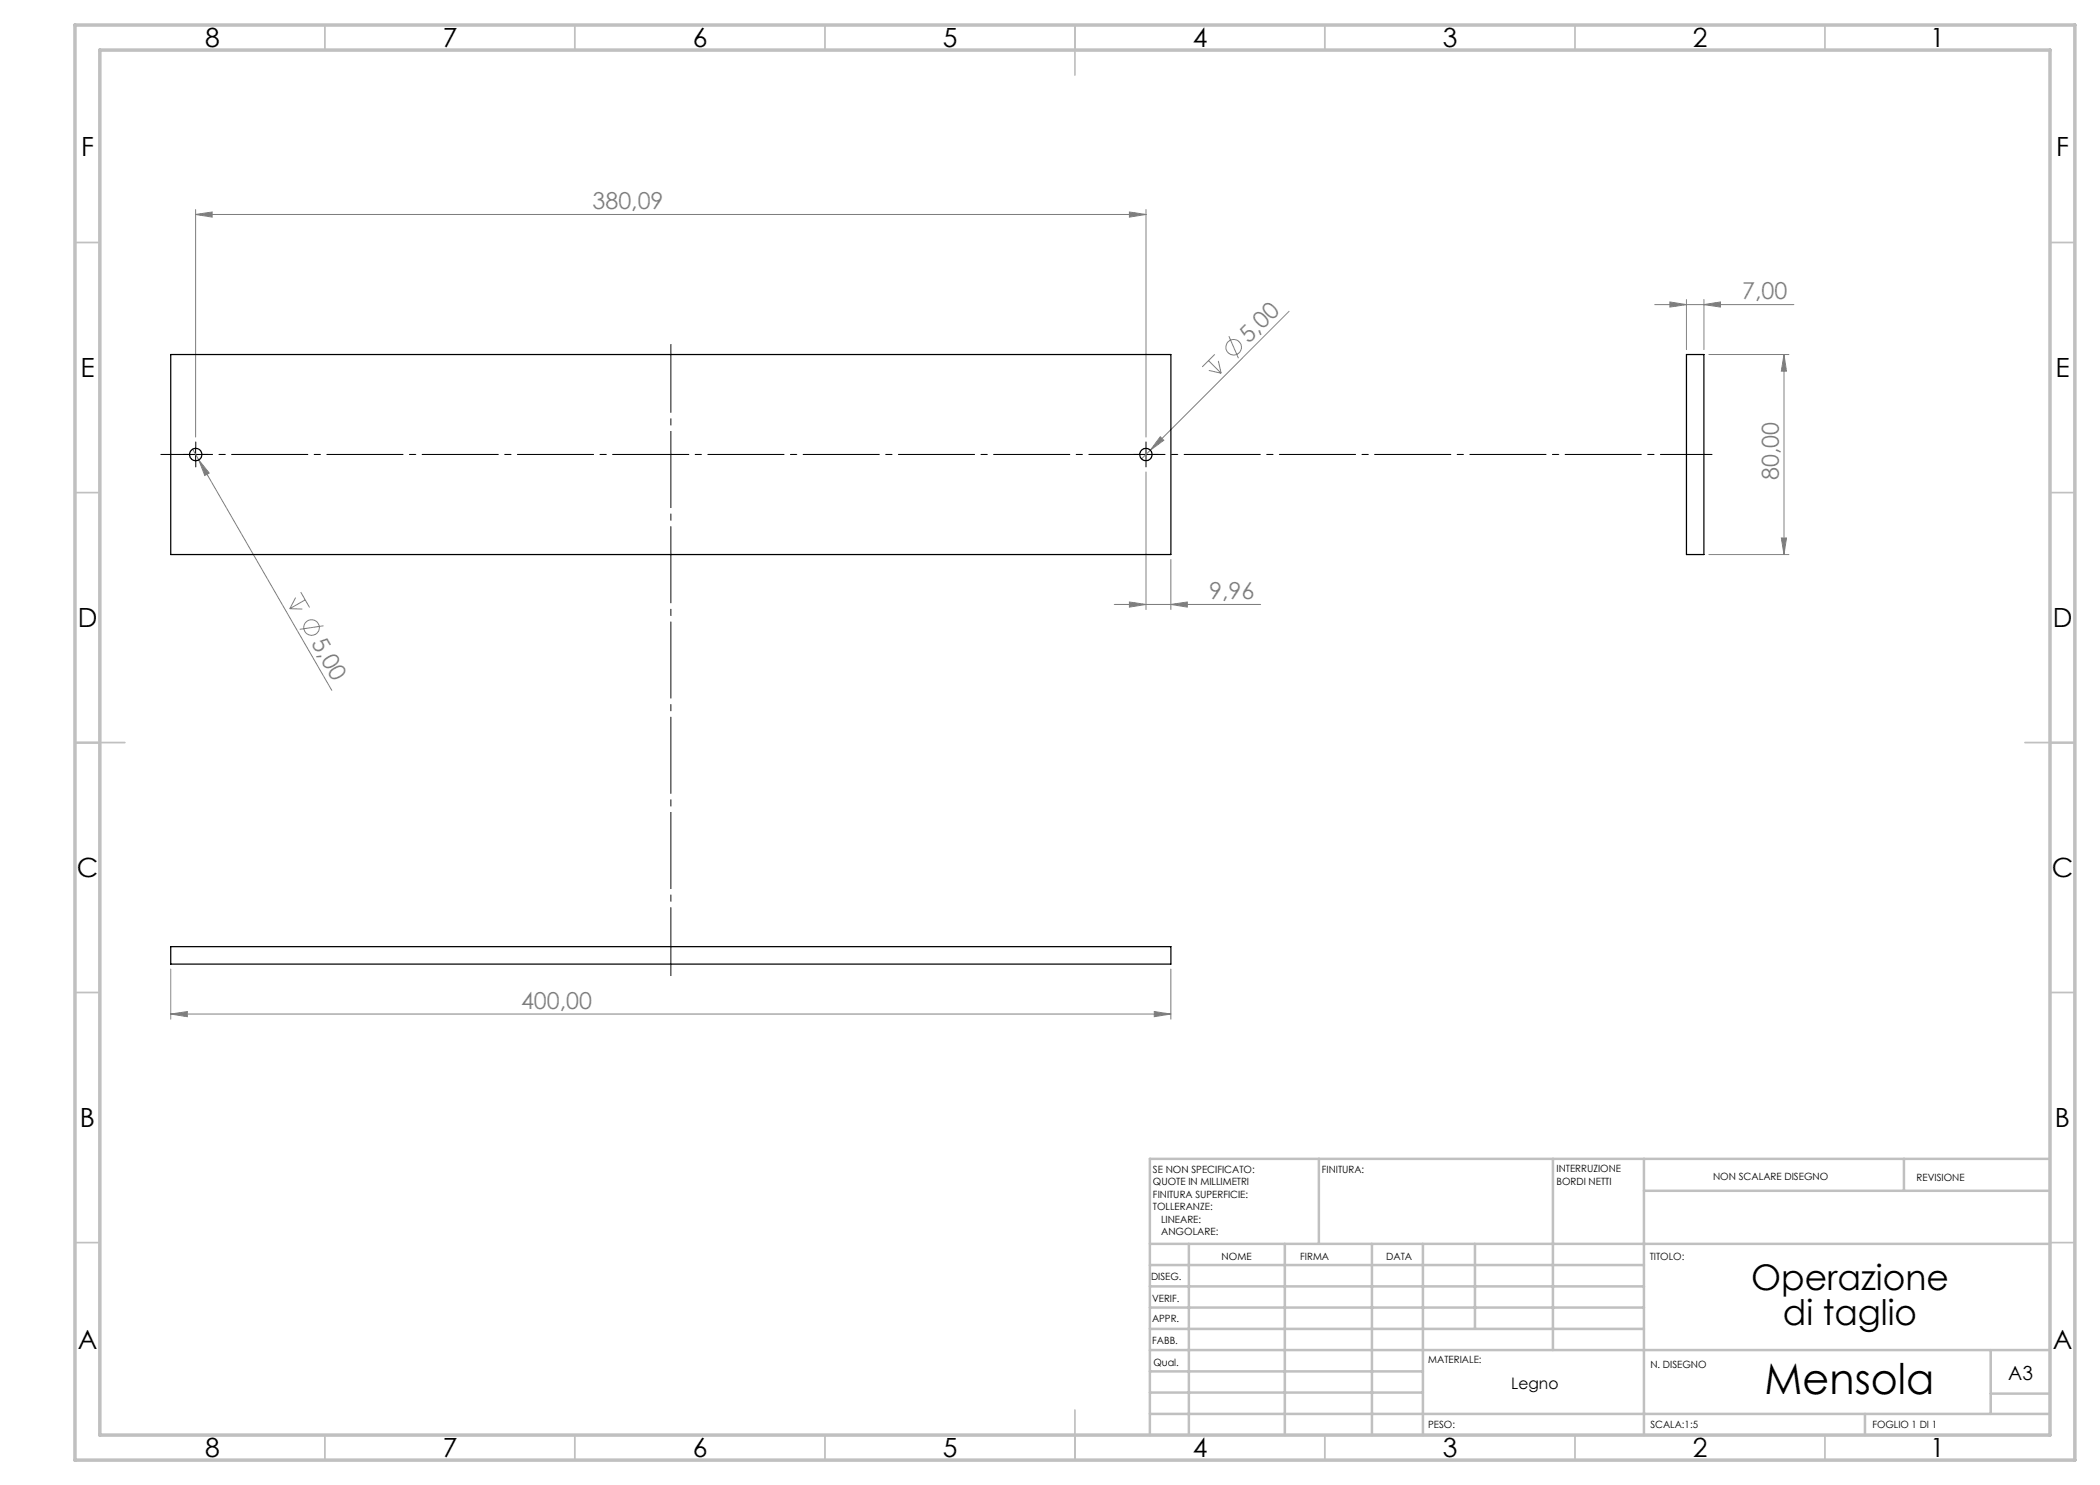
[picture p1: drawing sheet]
<svg xmlns="http://www.w3.org/2000/svg" width="420mm" height="297mm" viewBox="0 0 420 297" stroke-linecap="round" stroke-linejoin="round" font-family="sans-serif">
<g fill="none" stroke="#808080" stroke-width=".2">
<path d="M39.1 42.9l3.3-.5v1zM39.1 41.9v45.5M39.1 42.9h190.1M225.9 42.4l3.3 .5-3.3 .5zM229.2 41.9v45.5M337.3 59.9v10M340.8 59.9v10M241.7 72.1l2.5 2.5M241.8 74.1l2.4 .5M243 70.9l-2.5 2.5M243.7 72.2l.5 2.4M245.8 67.2l1.9 4.4"/>
<path d="M257.8 62.3l-27.7 27.7M330.9 60.9h27.9M334 60.4l3.3 .5-3.3 .5zM340.8 60.9l3.3-.5v1zM341.8 70.9h16M356.8 70.9v40M356.8 70.9l.5 3.3h-1zM38.5 89.8l1.3 2.2M39.8 92l2 2.6-.8 .5zM39.8 92l26.6 46.1M229.2 94.4v27.5M230.1 90l-1.8 1.8"/>
<path d="M232.1 87.3l.7 .7-2.7 2zM59.1 119.5l-1.1 2.2M60.1 118.4l1.8 3.1M61 120l-3 1.7M234.2 111.9v10M341.8 110.9h16M356.3 107.6h1l-.5 3.3zM58 121.7l2.5 .1M64.7 125.2l-4.8 .7M222.8 120.9h29.3M225.9 120.4l3.3 .5-3.3 .5zM234.2 120.9l3.3-.5v1z"/>
<path d="M34.1 193.8v10M234.2 193.8v10M34.1 202.8l3.4-.5v1zM34.1 202.8h200.1M230.9 202.3l3.3 .5-3.3 .5z"/>
<circle cx="246.7" cy="69.5" r="1.55"/>
<circle cx="62.3" cy="125.5" r="1.56"/>
</g>
<path d="M32.2 90.9h310.2" fill="none" stroke="#000" stroke-width=".2" stroke-dasharray="15.2 1.3 1.3 1.3" stroke-dashoffset="4.9"/>
<path d="M134.2 68.9v126.2" fill="none" stroke="#000" stroke-width=".2" stroke-dasharray="15.2 1.3 1.3 1.3" stroke-dashoffset="1.7"/>
<path d="M37.9 90.9h-1.2M39.2 89.6v-1.2M39.2 92.1v1.3M40.4 90.9h1.3M227.9 90.9h-1.2M229.2 89.6v-1.2M229.2 92.1v1.3M230.4 90.9h1.3" fill="none" stroke="#000" stroke-width=".2" stroke-dasharray="15.2 1.3 1.3 1.3"/>
<path d="M37.9 90.9h2.5M39.1 89.7v2.4M227.9 90.9h2.5M229.2 89.7v2.4" fill="none" stroke="#000" stroke-width=".2"/>
<g fill="none" stroke="#c0c0c0" stroke-width=".35">
<path d="M65 5v5M115 5v5M165 5v5M215 5v10M265 5v5M315 5v5M365 5v5M15 48.5h5M410 48.5h5M15 98.5h5M410 98.5h5M15 148.5h10"/>
<path d="M405 148.5h10M15 198.5h5M410 198.5h5M15 248.5h5M410 248.5h5M65 287v5M115 287v5M165 287v5M215 282v10M265 287v5M315 287v5M365 287v5"/>
</g>
<g fill="none" stroke="#c0c0c0" stroke-width=".5">
<path d="M263.8 231.8v17M310.6 231.8v38.2M328.8 231.8v55.2M328.8 238.2h81.2M380.8 231.8v6.4M410 231.8h-180v55.2M230 248.8h180M230 257.3h98.8M230 253h98.8M237.8 248.8v38.2M257 248.8v38.2M274.4 248.8v38.2"/>
<path d="M284.6 248.8v38.2M295 248.8v17M230 265.8h98.8M230 261.5h98.8M230 278.5h54.6M230 274.3h54.6M230 270h180M398.1 270v12.8M398.1 278.7h11.9M230 282.8h180M373 282.8v4.2"/>
</g>
<path d="M15 5h400v287h-400zM20 10h390v277h-390z" fill="none" stroke="#c0c0c0" stroke-width=".7"/>
<g fill="#808080">
<path d="M232.1 87.3l.7 .7-2.7 2z"/>
<path d="M39.8 92l2 2.6-.8 .5z"/>
<path d="M340.8 60.9l3.3-.5v1zM334 60.4l3.3 .5-3.3 .5z"/>
<path d="M39.1 42.9l3.3-.5v1zM225.9 42.4l3.3 .5-3.3 .5zM225.9 120.4l3.3 .5-3.3 .5zM234.2 120.9l3.3-.5v1z"/>
<path d="M230.9 202.3l3.3 .5-3.3 .5zM34.1 202.8l3.4-.5v1z"/>
<path d="M356.8 70.9l.5 3.3h-1zM356.3 107.6h1l-.5 3.3z"/>
</g>
<g fill="none" stroke="#000" stroke-width=".25">
<path d="M34.1 70.9h200.1v40h-200.1zM337.3 70.9h3.5v40h-3.5zM34.1 189.3h200.1v3.5h-200.1z"/>
<circle cx="39.1" cy="90.9" r="1.24"/>
<circle cx="229.2" cy="90.9" r="1.24"/>
</g>
<text font-size="8.5" x="352.9" y="278.7">Mensola</text>
<g font-size="7.1">
<text x="350.2" y="258">Operazione</text>
<text x="356.6" y="265.1">di taglio</text>
</g>
<g font-size="5.3">
<text x="41" y="9.5">8</text>
<text x="88.5" y="9.5">7</text>
<text x="138.5" y="9.5">6</text>
<text x="188.5" y="9.5">5</text>
<text x="238.5" y="9.5">4</text>
<text x="288.5" y="9.5">3</text>
<text x="338.5" y="9.5">2</text>
<text x="386" y="9.5">1</text>
<text x="16.2" y="31.2">F</text>
<text x="411.2" y="31.2">F</text>
<text x="16.1" y="75.5">E</text>
<text x="411.1" y="75.5">E</text>
<text x="15.5" y="125.5">D</text>
<text x="410.5" y="125.5">D</text>
<text x="15.4" y="175.5">C</text>
<text x="410.4" y="175.5">C</text>
<text x="16" y="225.5">B</text>
<text x="411" y="225.5">B</text>
<text x="15.5" y="269.7">A</text>
<text x="410.5" y="269.7">A</text>
<text x="41" y="291.5">8</text>
<text x="88.5" y="291.5">7</text>
<text x="138.5" y="291.5">6</text>
<text x="188.5" y="291.5">5</text>
<text x="238.5" y="291.5">4</text>
<text x="288.5" y="291.5">3</text>
<text x="338.5" y="291.5">2</text>
<text x="386" y="291.5">1</text>
</g>
<g font-size="4.7" fill="#808080">
<text x="118.5" y="41.9">380,09</text>
<text x="348.4" y="59.9">7,00</text>
<text x="249.8" y="68.8" transform="rotate(-45 249.8 68.8)">5,00</text>
<text x="355.8" y="96" transform="rotate(-90 355.8 96)">80,00</text>
<text x="241.8" y="119.9">9,96</text>
<text x="62.1" y="128.6" transform="rotate(60 62.1 128.6)">5,00</text>
<text x="104.2" y="201.8">400,00</text>
</g>
<text font-size="3.9" x="401.6" y="276">A3</text>
<text font-size="3.2" x="302.3" y="277.9">Legno</text>
<g font-size="2">
<text x="230.6" y="234.6">SE NON SPECIFICATO:</text>
<text x="230.6" y="237.1">QUOTE IN MILLIMETRI</text>
<text x="230.6" y="239.6">FINITURA SUPERFICIE:</text>
<text x="264.4" y="234.6">FINITURA:</text>
<text x="311.3" y="234.5">INTERRUZIONE</text>
<text x="311.3" y="237">BORDI NETTI</text>
<text x="342.6" y="236">NON SCALARE DISEGNO</text>
<text x="383.3" y="236.2">REVISIONE</text>
<text x="230.6" y="242.1">TOLLERANZE:</text>
<text x="232.2" y="244.6">LINEARE:</text>
<text x="232.2" y="247.1">ANGOLARE:</text>
<text x="244.3" y="252">NOME</text>
<text x="260" y="251.9">FIRMA</text>
<text x="277.2" y="251.9">DATA</text>
<text x="330" y="251.9">TITOLO:</text>
<text x="230.2" y="256.1">DISEG.</text>
<text x="230.4" y="260.3">VERIF.</text>
<text x="230.4" y="264.4">APPR.</text>
<text x="230.5" y="268.8">FABB.</text>
<text x="230.7" y="273.1">Qual.</text>
<text x="285.7" y="272.5">MATERIALE:</text>
<text x="330.1" y="273.6">N. DISEGNO</text>
<text x="285.6" y="285.5">PESO:</text>
<text x="330.1" y="285.6">SCALA:1:5</text>
<text x="374.5" y="285.6">FOGLIO 1 DI 1</text>
</g>
</svg>
